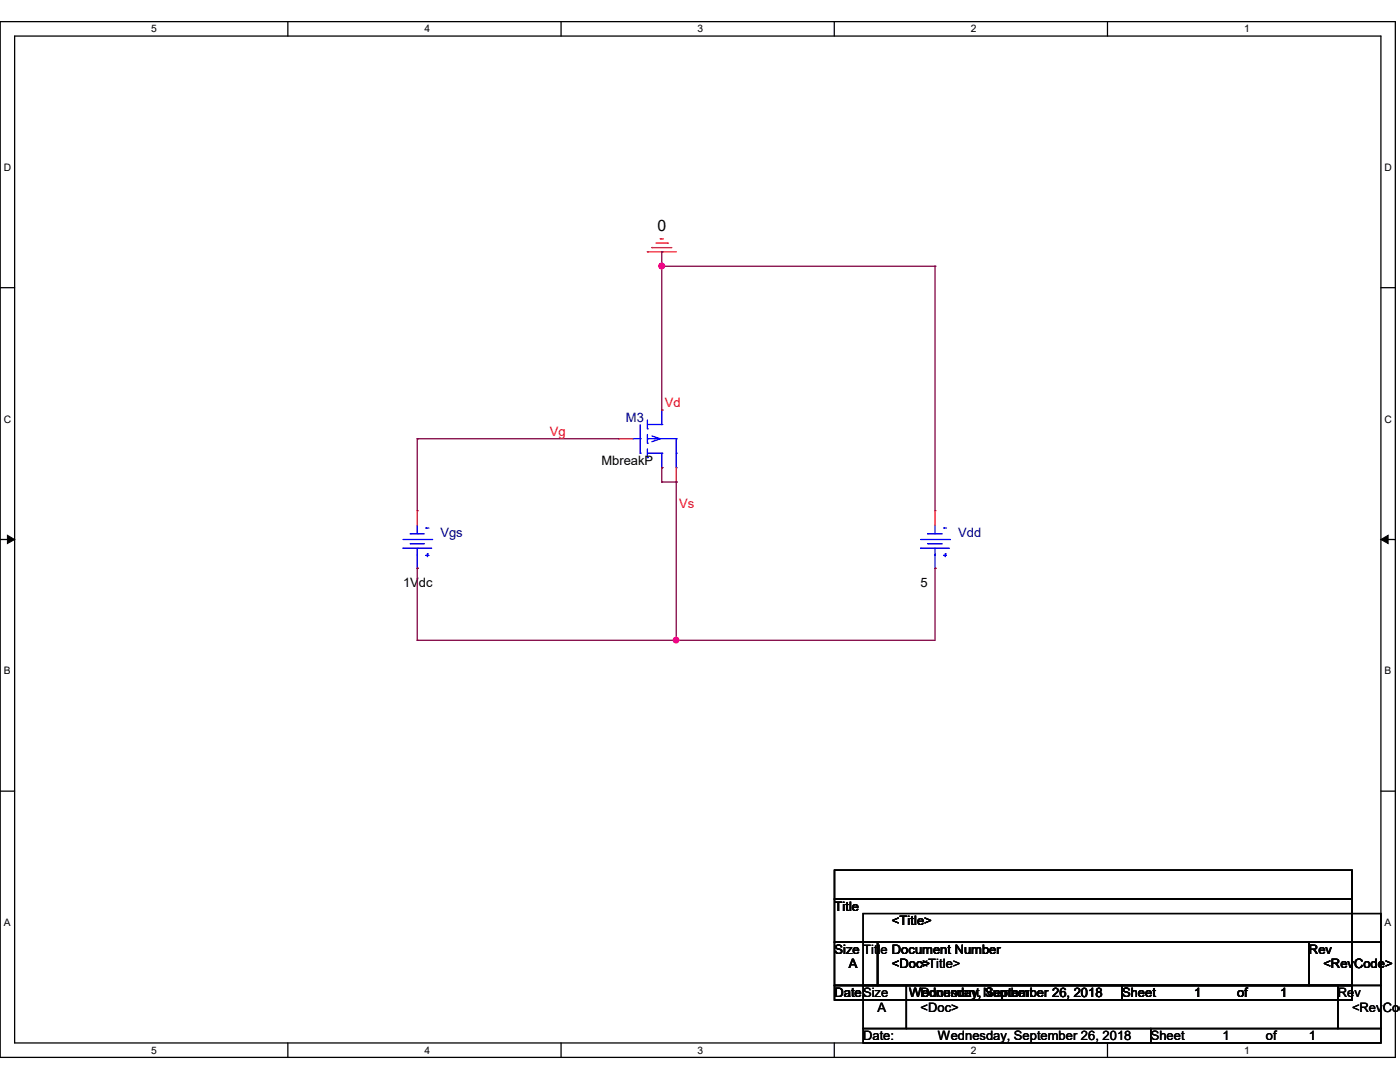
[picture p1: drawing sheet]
<svg xmlns="http://www.w3.org/2000/svg" width="279mm" height="216mm" viewBox="0 0 279 216" stroke-linecap="round" stroke-linejoin="round" font-family="sans-serif">
<path d="M0 4.3h278.5v206.7h-278.5zM2.9 7.2h272.7v200.9h-272.7z" fill="none" stroke="#000" stroke-width=".25"/>
<g fill="#fff">
<path d="M30.2 4.6h1.1v2.3h-1.1z"/>
<path d="M30.2 208.4h1.1v2.3h-1.1z"/>
</g>
<path d="M57.4 4.3v2.9M57.4 208.1v2.9" fill="none" stroke="#000" stroke-width=".25"/>
<g fill="#fff">
<path d="M84.7 4.6h1.1v2.3h-1.1z"/>
<path d="M84.7 208.4h1.1v2.3h-1.1z"/>
</g>
<path d="M112 4.3v2.9M112 208.1v2.9" fill="none" stroke="#000" stroke-width=".25"/>
<g fill="#fff">
<path d="M139.2 4.6h1.1v2.3h-1.1z"/>
<path d="M139.2 208.4h1.1v2.3h-1.1z"/>
</g>
<path d="M166.5 4.3v2.9M166.5 208.1v2.9" fill="none" stroke="#000" stroke-width=".25"/>
<g fill="#fff">
<path d="M193.8 4.6h1.1v2.3h-1.1z"/>
<path d="M193.8 208.4h1.1v2.3h-1.1z"/>
</g>
<path d="M221 4.3v2.9M221 208.1v2.9" fill="none" stroke="#000" stroke-width=".25"/>
<g fill="#fff">
<path d="M248.3 4.6h1.1v2.3h-1.1z"/>
<path d="M248.3 208.4h1.1v2.3h-1.1z"/>
<path d="M.8 32.3h1.4v2.2h-1.4z"/>
<path d="M276.3 32.3h1.4v2.2h-1.4z"/>
<path d="M.8 82.5h1.4v2.3h-1.4z"/>
<path d="M276.3 82.5h1.4v2.3h-1.4z"/>
</g>
<path d="M0 57.4h2.9M275.6 57.4h2.9" fill="none" stroke="#000" stroke-width=".25"/>
<g fill="#fff">
<path d="M.8 132.8h1.3v2.2h-1.3z"/>
<path d="M276.3 132.8h1.3v2.2h-1.3z"/>
</g>
<path d="M0 107.7h2.9M275.6 107.7h2.9" fill="none" stroke="#000" stroke-width=".25"/>
<path d="M1.5 106.8l1.4 .9-1.4 .8zM275.6 107.7l1.4-.9v1.7z" fill="#000" stroke="#000" stroke-width=".2"/>
<g fill="#fff">
<path d="M.8 183h1.3v2.2h-1.3z"/>
<path d="M276.3 183h1.3v2.2h-1.3z"/>
</g>
<g fill="none" stroke="#000" stroke-width=".25">
<path d="M0 157.9h2.9M275.6 157.9h2.9M166.5 173.7h103.3v5.7h-103.3zM166.5 179.4h103.3v8.6h-103.3zM166.5 188h8.6v8.6h-8.6zM166.5 196.6h57.4v2.9h-57.4zM172.3 182.3h103.3v5.7h-103.3zM172.3 188h103.3v8.6h-103.3zM172.3 196.6h8.6v8.6h-8.6zM175.1 188h86.1v8.6h-86.1zM180.9 196.6h86.1v8.6h-86.1zM223.9 196.6h45.9v2.9h-45.9z"/>
<path d="M261.2 188h8.6v8.6h-8.6zM267 196.6h8.6v8.6h-8.6zM172.3 205.2h57.4v2.9h-57.4zM229.7 205.2h45.9v2.9h-45.9z"/>
</g>
<g fill="none" stroke="#f00" stroke-width=".25">
<path d="M129.2 50.2h.1M129.2 50.2h5.8M130.1 49.4h.1M130.1 49.4h4M130.9 48.5h2.3M131.8 47.7h.1M131.8 47.7h.6M133.2 48.5h.1M123.5 87.5h.1M123.5 87.5h2.8M132.1 93.3h.1M132.1 81.8h.1"/>
<path d="M135 96.2h.1M135 93.3v2.9M83.3 113.4h.1M83.3 101.9h.1M83.3 101.9v2.9M186.6 113.4h.1M186.6 101.9h.1M186.6 101.9v2.9"/>
</g>
<g fill="none" stroke="#00f" stroke-width=".25">
<path d="M126.3 87.5h1.5M127.8 90.4h.1M127.8 87.5h.1M127.8 84.7v5.7M129.2 85.6h.1M129.2 88.4h.1M129.2 91.3h.1M129.2 90.4h2.9M129.2 84.7h2.9M129.2 87.5h5.8M129.2 83.8v1.8M129.2 86.7v1.7"/>
<path d="M129.2 89.6v1.7M130.1 87l1.7 .5-1.7 .6M132.1 90.4h.1M132.1 84.7h.1M132.1 93.3h.1M132.1 81.8h.1M132.1 81.8v2.9M132.1 90.4v2.9M135 90.4h.1M135 87.5h.1M135 93.3h.1M135 87.5v5.8"/>
<path d="M80.4 109.4h.1M80.4 107.7h5.7M80.4 109.4h5.7M81.9 108.5h.1M81.9 106.5h.1M81.9 108.5h2.8M81.9 106.5h2.8M83.3 109.4h.1M83.3 106.5h.1M83.3 113.4h.1M83.3 104.8v1.7M83.3 109.4v4"/>
<path d="M85 110.8h.1M85 105.4h.1M85 110.8h.6M85 105.4h.6M85.3 110.5h.1M85.3 110.5v.6M86.1 107.7h.1M183.7 109.4h.1M183.7 107.7h5.8M183.7 109.4h5.8M185.2 108.5h.1M185.2 106.5h.1"/>
<path d="M185.2 108.5h2.8M185.2 106.5h2.8M186.6 109.4h.1M186.6 106.5h.1M186.6 113.4h.1M186.6 104.8v1.7M186.6 109.4v4M188.3 110.8h.1M188.3 105.4h.1M188.3 110.8h.6M188.3 105.4h.6M188.6 110.5h.1"/>
<path d="M188.6 110.5v.6M189.5 107.7h.1"/>
</g>
<g fill="none" stroke="#800040" stroke-width=".25">
<path d="M132.1 53.1h.1M132.1 50.2h.1M132.1 50.2v31.6M132.1 53.1h54.5M186.6 53.1h.1M186.6 53.1v48.8M83.3 87.5h.1M83.3 87.5v14.4M83.3 87.5h40.2M132.1 93.3h.1M132.1 96.2h.1M132.1 93.3v2.9"/>
<path d="M132.1 96.2h2.9M135 96.2h.1M135 96.2v31.6M83.3 113.4h.1M83.3 113.4v14.4M186.6 113.4h.1M186.6 113.4v14.4h-103.3M83.3 127.8h.1M135 127.8h.1"/>
</g>
<g fill="#f0f" stroke="#f0f" stroke-width=".25">
<circle cx="132.1" cy="53.1" r=".56"/>
<circle cx="134.9" cy="127.7" r=".55"/>
</g>
<text font-size="3.1" x="131.2" y="46.1">0</text>
<g font-size="2.6" fill="#f00">
<text x="132.7" y="81.2">Vd</text>
<text x="109.7" y="87">Vg</text>
<text x="135.5" y="101.3">Vs</text>
</g>
<g font-size="2.6" fill="#000080">
<text x="124.9" y="84.2">M3</text>
<text x="87.9" y="107.1">Vgs</text>
<text x="191.2" y="107.1">Vdd</text>
</g>
<g font-size="2.6">
<text x="120" y="92.8">MbreakP</text>
<text x="80.4" y="117.2">1Vdc</text>
<text x="183.7" y="117.2">5</text>
<text x="166.5" y="181.7">Title</text>
<text x="178" y="184.6">&lt;Title&gt;</text>
<text x="166.5" y="190.3">Size Title Document Number</text>
<text x="166.5" y="190.3">Size</text>
<text x="178" y="190.3">Document Number</text>
<text x="261.2" y="190.3">Rev</text>
<text x="169.4" y="193.2">A</text>
<text x="178" y="193.2">&lt;Doc&gt;</text>
<text x="183.7" y="193.2">&lt;Title&gt;</text>
<text x="264.1" y="193.2">&lt;RevCode&gt;</text>
<text x="166.5" y="199">Date:Size</text>
<text x="166.5" y="199">Date:</text>
<text x="175.1" y="201.8">A</text>
<text x="181.4" y="199">Wednesday, September 26, 2018</text>
<text x="183.7" y="199">Document Number</text>
<text x="183.7" y="201.8">&lt;Doc&gt;</text>
<text x="223.9" y="199">Sheet</text>
<text x="238.3" y="199">1</text>
<text x="246.9" y="199">of</text>
<text x="255.5" y="199">1</text>
<text x="267" y="199">Rev</text>
<text x="269.8" y="201.8">&lt;RevCod</text>
<text x="172.3" y="207.6">Date:</text>
<text x="187.2" y="207.6">Wednesday, September 26, 2018</text>
<text x="229.7" y="207.6">Sheet</text>
<text x="244" y="207.6">1</text>
<text x="252.6" y="207.6">of</text>
<text x="261.2" y="207.6">1</text>
</g>
<g font-size="2">
<text x="30.2" y="6.4">5</text>
<text x="84.7" y="6.4">4</text>
<text x="139.2" y="6.4">3</text>
<text x="193.8" y="6.4">2</text>
<text x="248.3" y="6.4">1</text>
<text x=".8" y="34.1">D</text>
<text x="276.3" y="34.1">D</text>
<text x=".8" y="84.3">C</text>
<text x="276.3" y="84.3">C</text>
<text x=".8" y="134.6">B</text>
<text x="276.3" y="134.6">B</text>
<text x=".8" y="184.8">A</text>
<text x="276.3" y="184.8">A</text>
<text x="30.2" y="210.2">5</text>
<text x="84.7" y="210.2">4</text>
<text x="139.2" y="210.2">3</text>
<text x="193.8" y="210.2">2</text>
<text x="248.3" y="210.2">1</text>
</g>
</svg>
